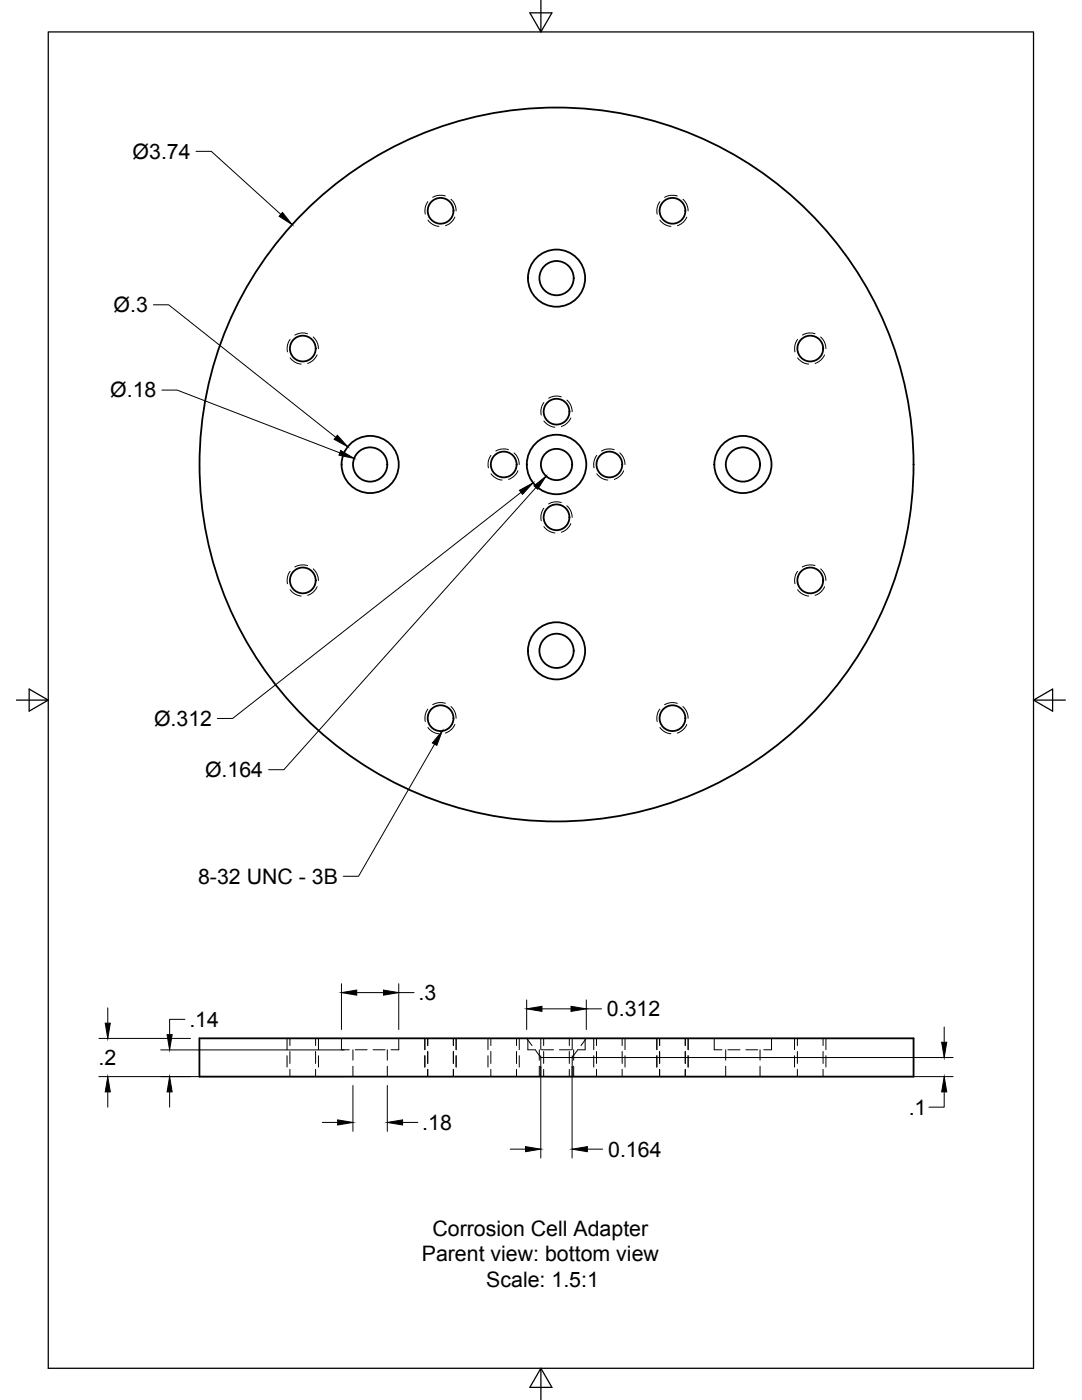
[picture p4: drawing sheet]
<svg xmlns="http://www.w3.org/2000/svg" width="216mm" height="279mm" viewBox="0 0 216 279" stroke-linecap="round" stroke-linejoin="round" font-family="sans-serif">
<!-- layer: Visible -->
<g fill="none" stroke="#000" stroke-width=".36">
<path d="M39.8 207.2h142.5v7.7h-142.5z"/>
<circle cx="87.9" cy="42.1" r="2.57"/>
<circle cx="111.1" cy="55.5" r="3.4"/>
<circle cx="111.1" cy="55.5" r="5.7"/>
<circle cx="134.2" cy="42.1" r="2.57"/>
<circle cx="60.4" cy="69.6" r="2.57"/>
<circle cx="161.7" cy="69.6" r="2.57"/>
<circle cx="73.9" cy="92.7" r="3.4"/>
<circle cx="73.9" cy="92.7" r="5.7"/>
<circle cx="100.5" cy="92.7" r="2.57"/>
<circle cx="111" cy="92.7" r="71.2"/>
<circle cx="111.1" cy="92.7" r="3.1"/>
<circle cx="111.1" cy="82.2" r="2.57"/>
<circle cx="111.1" cy="92.7" r="5.9"/>
<circle cx="121.6" cy="92.7" r="2.57"/>
<circle cx="148.2" cy="92.7" r="3.4"/>
<circle cx="148.2" cy="92.7" r="5.7"/>
<circle cx="60.4" cy="115.8" r="2.57"/>
<circle cx="111.1" cy="103.2" r="2.57"/>
<circle cx="161.7" cy="115.8" r="2.57"/>
<circle cx="111.1" cy="129.9" r="3.4"/>
<circle cx="111.1" cy="129.9" r="5.7"/>
<circle cx="87.9" cy="143.3" r="2.57"/>
<circle cx="134.2" cy="143.3" r="2.57"/>
</g>
<!-- layer: Hidden -->
<g fill="none" stroke="#000" stroke-width=".2">
<path d="M88.9 39.1l-.6-.1a2.91 2.91 0 0 0-2 .4M90 39.8h.1a3.1 3.1 0 0 1 .9 2.3M135.1 39.1l-.5-.1a2.98 2.98 0 0 0-2 .4M136.3 39.8h.1a3.1 3.1 0 0 1 .9 2.3M85.4 40.3l-.1 .1a2.98 2.98 0 0 0-.4 2.3M85.4 43.9l.2 .3a3 3 0 0 0 2 1M90.8 43.3l-.1 .2a2.97 2.97 0 0 1-1.8 1.5M131.7 40.3l-.1 .1a3.1 3.1 0 0 0-.5 2.3M131.7 43.9l.1 .3a2.89 2.89 0 0 0 2.1 1M137 43.3l-.1 .2a2.97 2.97 0 0 1-1.7 1.5M57.9 67.8l-.1 .1a3.2 3.2 0 0 0-.4 2.3M57.9 71.4l.2 .2a2.9 2.9 0 0 0 2 1.1"/>
<path d="M61.4 66.6h-.1a3.1 3.1 0 0 0-2.5 .3M62.5 67.2l.1 .1a3.1 3.1 0 0 1 .9 2.3M63.3 70.8l-.1 .2a3.2 3.2 0 0 1-1.8 1.5M112 79.2h-.1a3.1 3.1 0 0 0-2.4 .3M113.1 79.8l.1 .1a3.1 3.1 0 0 1 1 2.3M159.2 67.8l-.2 .1a3.2 3.2 0 0 0-.4 2.3M159.2 71.4l.1 .2a3 3 0 0 0 2.1 1.1M162.6 66.6h-.1a3.1 3.1 0 0 0-2.4 .3M163.7 67.2l.1 .1a3.1 3.1 0 0 1 1 2.3M164.5 70.8l-.1 .2a3.2 3.2 0 0 1-1.8 1.5M98 90.9l-.1 .1a2.98 2.98 0 0 0-.4 2.4M98 94.6l.1 .2a3 3 0 0 0 2.1 1"/>
<path d="M101.5 89.7l-.6-.1a3.1 3.1 0 0 0-2 .4M102.6 90.4l.1 .1a3.1 3.1 0 0 1 .9 2.2M103.3 94v.2a3.2 3.2 0 0 1-1.8 1.5M108.5 80.3l-.1 .2a3.2 3.2 0 0 0-.4 2.3M108.5 84l.2 .2a3.1 3.1 0 0 0 2 1.1M113.9 83.4l-.1 .2a3.1 3.1 0 0 1-1.8 1.5M119.1 90.9l-.1 .1a3.1 3.1 0 0 0-.5 2.4M119.1 94.6l.2 .2a3 3 0 0 0 2 1M122.6 89.7l-.6-.1a3.2 3.2 0 0 0-2 .4M123.7 90.4l.1 .1a3.1 3.1 0 0 1 .9 2.2M124.4 94v.2a3.2 3.2 0 0 1-1.8 1.5M57.9 114l-.1 .2a3.2 3.2 0 0 0-.4 2.3"/>
<path d="M57.9 117.7l.2 .2a3 3 0 0 0 2 1.1M61.4 112.9l-1.1-.2-1.5 .5M62.5 113.5l.1 .1a3.1 3.1 0 0 1 .9 2.2M63.3 117.1l-.1 .2a3.1 3.1 0 0 1-1.8 1.5M108.5 101.4l-.1 .2a3.3 3.3 0 0 0-.4 2.3M108.5 105.1l.2 .2a3 3 0 0 0 2 1.1M112 100.3h-.1a3.1 3.1 0 0 0-2.4 .3M113.1 100.9l.1 .1a3.1 3.1 0 0 1 1 2.3M113.9 104.5l-.1 .2a3.1 3.1 0 0 1-1.8 1.5M159.2 114l-.2 .2a3.2 3.2 0 0 0-.4 2.3M159.2 117.7l.1 .2a3.2 3.2 0 0 0 2.1 1.1M162.6 112.9l-.5-.1a3.1 3.1 0 0 0-2 .4"/>
<path d="M163.7 113.5l.1 .1a3.1 3.1 0 0 1 1 2.2M164.5 117.1l-.1 .2a3.1 3.1 0 0 1-1.8 1.5M85.4 141.5l-.1 .2a2.98 2.98 0 0 0-.4 2.3M85.4 145.2l.2 .2a3 3 0 0 0 2 1M88.9 140.4l-.1-.1a3.1 3.1 0 0 0-2.5 .3M90 141l.1 .1a3.2 3.2 0 0 1 .9 2.2M90.8 144.6l-.1 .2a3.2 3.2 0 0 1-1.8 1.5M131.7 141.5l-.1 .2a3.1 3.1 0 0 0-.5 2.3M131.7 145.2l.1 .2a2.89 2.89 0 0 0 2.1 1M135.1 140.4l-.1-.1a3.1 3.1 0 0 0-2.4 .3M136.3 141l.1 .1a3.2 3.2 0 0 1 .9 2.2M137 144.6l-.1 .2a3.2 3.2 0 0 1-1.7 1.5"/>
<path d="M57.8 207.2v1.5M57.8 209.8v2.4M57.8 213.4v1.5M63 207.2v1.5M63 209.8v2.4M63 213.4v1.5M68.1 207.2v2.3h1.6M70.4 209.5v2.1M70.4 212.8v2.1M70.9 209.5h2.4M74.4 209.5h2.4M77.3 209.5v2.1"/>
<path d="M77.3 212.8v2.1M79.6 207.2v2.3h-1.6M85.3 207.2v1.5M85.3 209.8v2.4M85.3 213.4v1.5M90.5 207.2v1.5M90.5 209.8v2.4M90.5 213.4v1.5M97.9 207.2v1.5M97.9 209.8v2.4M97.9 213.4v1.5M103.1 207.2v1.5"/>
<path d="M103.1 209.8v2.4M103.1 213.4v1.5M105.1 207.2l1.1 1.5M105.3 207.2v2.3h1.6M106.9 209.6l1 1.5M107.6 209.5v2.1M107.6 212.8v2.1M107.9 211l2.5 .1M107.9 213v1.9M108.1 209.5h2.3M108.5 207.2v1.5M108.5 209.8v2.4"/>
<path d="M108.5 213.4v1.5M111.6 209.5h2.4M113.6 207.2v1.5M113.6 209.8v2.4M113.6 213.4v1.5M114.2 213v1.9M114.5 209.5v2.1M114.5 212.8v2.1M115.2 209.6l-1.1 1.5h-2.5M116.8 207.2v2.3h-1.6M117 207.2l-1.1 1.5M119 207.2v1.5"/>
<path d="M119 209.8v2.4M119 213.4v1.5M124.1 207.2v1.5M124.1 209.8v2.4M124.1 213.4v1.5M131.6 207.2v1.5M131.6 209.8v2.4M131.6 213.4v1.5M136.7 207.2v1.5M136.7 209.8v2.4M136.7 213.4v1.5M142.5 207.2v2.3h1.6"/>
<path d="M144.8 209.5v2.1M144.8 212.8v2.1M145.2 209.5h2.4M148.8 209.5h2.4M151.7 209.5v2.1M151.7 212.8v2.1M153.9 207.2v2.3h-1.5M159.1 207.2v1.5M159.1 209.8v2.4M159.1 213.4v1.5M164.2 207.2v1.5M164.2 209.8v2.4"/>
<path d="M164.2 213.4v1.5"/>
</g>
<!-- layer: Hidden Narrow -->
<g fill="none" stroke="#000" stroke-width=".2">
<path d="M57.3 207.2v2.3M57.3 210.7v2.3M63.5 207.2v2.3M63.5 210.7v2.3M84.8 207.2v2.3M84.8 210.7v2.3M91 207.2v2.3M91 210.7v2.3M97.4 207.2v2.3M97.4 210.7v2.3M103.6 207.2v2.3M103.6 210.7v2.3"/>
<path d="M107.9 207.2v2.3M107.9 210.7v2.3M114.2 207.2v2.3M114.2 210.7v2.3M118.5 207.2v2.3M118.5 210.7v2.3M124.7 207.2v2.3M124.7 210.7v2.3M131.1 207.2v2.3M131.1 210.7v2.3M137.3 207.2v2.3M137.3 210.7v2.3"/>
<path d="M158.5 207.2v2.3M158.5 210.7v2.3M164.8 207.2v2.3M164.8 210.7v2.3"/>
</g>
<!-- layer: Border -->
<path d="M9.6 6.4h196.6v266.7h-196.6zM107.9 0v6.4l-2.2-3.8h4.4l-2.2 3.8M3.3 139.7h6.3l-3.8-2.2v4.4l3.8-2.2M206.2 139.7l3.8 2.2v-4.4l-3.8 2.2h6.4M107.9 273.1l2.2 3.8h-4.4l2.2-3.8v6.3" fill="none" stroke="#000" stroke-width=".25"/>
<!-- layer: Dimensions -->
<g fill="none" stroke="#000" stroke-width=".2">
<path d="M39.1 30.2h3.1l13.8 12.6M30.6 60.8h3.1l33.3 26.5M32.3 77.9h3l32.5 12.5M104 98.3l-57.6 45.1h-3M106.9 97.3l-50.3 56.3h-3M68.1 196.3v9.2M71.2 198.1h5.3M79.6 196.3v9.2M79.6 198.1h3M105.1 199.6v5.9M117 199.6v5.9M19.7 214.9h48.9"/>
<path d="M19.7 207.2h18.3M21.5 201.1v3.1M21.5 217.9v3.1M32.1 209.5h36.5M33.8 217.9v3.1M36.9 203.4h-3.1v3.1M70.4 216.6v9.2M77.3 216.6v9.2M107.9 212.8v18.3M108.1 201.3h5.8M109.7 214.9h80.5M109.7 211.1h80.5"/>
<path d="M114.2 212.8v18.3M117 201.3h3M188.4 217.9v3.1h-3M188.4 205v3M64.3 224h3.1M80.3 224h3.1M101.8 229.3h3.1M117.2 229.3h3"/>
</g>
<g fill="#000" stroke="#000" stroke-width=".2">
<path d="M56.4 42.4l1.9 2.4-2.6-1.6zM67.3 86.9l2.1 2.3-2.7-1.5zM68 89.9l2.7 1.6-3.1-.7zM103.7 97.9l2.7-1.5-2.1 2.3zM106.6 97l2.3-2-1.6 2.6zM68.1 198.1l3.1-.5v1zM76.5 197.6l3.1 .5-3.1 .5zM21 204.2h1l-.5 3zM21.5 214.9l.5 3h-1zM33.8 214.9l.6 3h-1.1zM33.3 206.5h1.1l-.6 3zM105.1 201.3l3-.5v1z"/>
<path d="M113.9 200.8l3.1 .5-3.1 .5zM187.9 208h1l-.5 3.1zM188.4 214.9l.5 3h-1zM67.4 223.5l3 .5-3 .5zM77.3 224l3-.5v1zM104.9 228.8l3 .5-3 .5zM114.2 229.3l3-.5v1z"/>
</g>
<!-- layer: Annotations -->
<path d="M88.2 145.9l-1 2.9-.9-.5z" fill="#000" stroke="#000" stroke-width=".2"/>
<path d="M86.7 148.5l-15.2 26.4h-3" fill="none" stroke="#000" stroke-width=".2"/>
<g font-size="4.3">
<text x="26.5" y="31.7">Ø3.74</text>
<text x="22.7" y="62.3">Ø.3</text>
<text x="22" y="79.3">Ø.18</text>
<text x="30.7" y="144.8">Ø.312</text>
<text x="40.9" y="155.1">Ø.164</text>
<text x="39.5" y="176.4">8-32 UNC - 3B</text>
<text x="83.5" y="199.6">.3</text>
<text x="121.1" y="202.8">0.312</text>
<text x="37.8" y="205">.14</text>
<text x="19.7" y="212.6">.2</text>
<text x="84.3" y="225.5">.18</text>
<text x="181.3" y="222.5">.1</text>
<text x="121.3" y="230.8">0.164</text>
<text x="84.2" y="251.7">Parent view: bottom view</text>
<text x="86.3" y="246.6">Corrosion Cell Adapter</text>
<text x="97" y="256.8">Scale: 1.5:1</text>
</g>
</svg>
